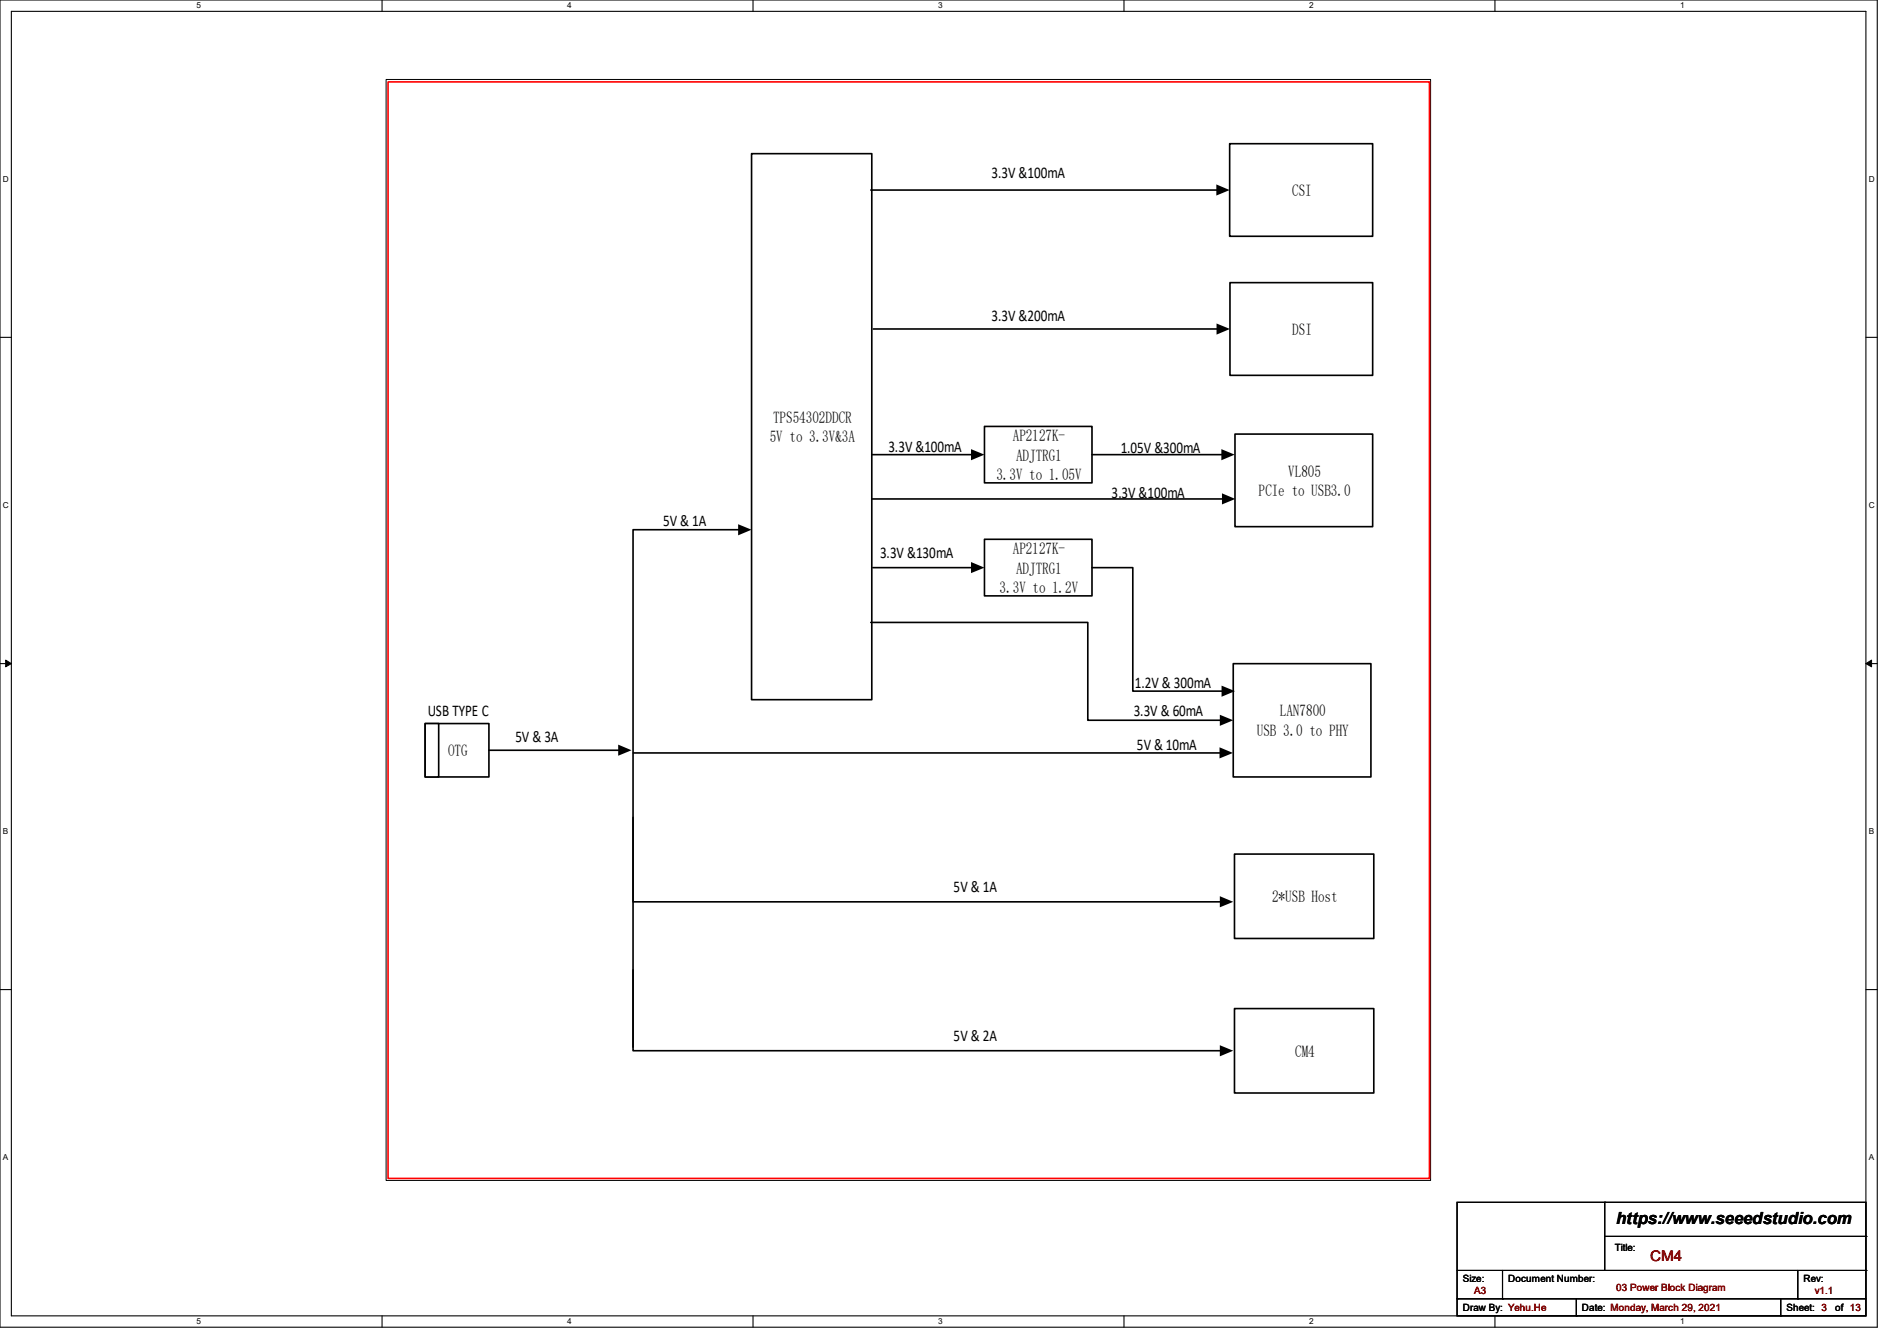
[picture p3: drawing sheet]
<svg xmlns="http://www.w3.org/2000/svg" width="297mm" height="210mm" viewBox="0 0 297 210" stroke-linecap="round" stroke-linejoin="round" font-family="sans-serif">
<path d="M0 0h293.9v207.9h-293.9zM1.8 1.8h290.3v204.3h-290.3z" fill="none" stroke="#000" stroke-width=".17"/>
<g fill="#fff">
<path d="M30.8 .2h.7v1.4h-.7z"/>
<path d="M30.8 206.2h.7v1.4h-.7z"/>
</g>
<path d="M59.8 0v1.8M59.8 206.1v1.8" fill="none" stroke="#000" stroke-width=".17"/>
<g fill="#fff">
<path d="M88.8 .2h.7v1.4h-.7z"/>
<path d="M88.8 206.2h.7v1.4h-.7z"/>
</g>
<path d="M117.9 0v1.8M117.9 206.1v1.8" fill="none" stroke="#000" stroke-width=".17"/>
<g fill="#fff">
<path d="M146.9 .2h.7v1.4h-.7z"/>
<path d="M146.9 206.2h.7v1.4h-.7z"/>
</g>
<path d="M176 0v1.8M176 206.1v1.8" fill="none" stroke="#000" stroke-width=".17"/>
<g fill="#fff">
<path d="M205 .2h.7v1.4h-.7z"/>
<path d="M205 206.2h.7v1.4h-.7z"/>
</g>
<path d="M234.1 0v1.8M234.1 206.1v1.8" fill="none" stroke="#000" stroke-width=".17"/>
<g fill="#fff">
<path d="M263.1 .2h.6v1.4h-.6z"/>
<path d="M263.1 206.2h.6v1.4h-.6z"/>
<path d="M.5 27.3h.9v1.4h-.9z"/>
<path d="M292.6 27.3h.9v1.4h-.9z"/>
<path d="M.5 78.4h.9v1.4h-.9z"/>
<path d="M292.6 78.4h.9v1.4h-.9z"/>
</g>
<path d="M0 52.8h1.8M292.1 52.8h1.8" fill="none" stroke="#000" stroke-width=".17"/>
<g fill="#fff">
<path d="M.5 129.5h.8v1.4h-.8z"/>
<path d="M292.6 129.5h.8v1.4h-.8z"/>
</g>
<path d="M0 103.9h1.8M292.1 103.9h1.8" fill="none" stroke="#000" stroke-width=".17"/>
<path d="M.9 103.4l.9 .5-.9 .5zM292.1 103.9l.9-.5v1z" fill="#000" stroke="#000" stroke-width=".16"/>
<g fill="#fff">
<path d="M.5 180.5h.8v1.4h-.8z"/>
<path d="M292.6 180.5h.8v1.4h-.8z"/>
</g>
<path d="M0 155h1.8M292.1 155h1.8" fill="none" stroke="#000" stroke-width=".17"/>
<path d="M60.5 12.5h163.5v172.4h-163.5z" fill="#fff"/>
<path d="M60.5 12.4h163.5v172.5h-163.5z" fill="none" stroke="#000" stroke-width=".16"/>
<path d="M60.8 12.8h163v171.8h-163z" fill-rule="evenodd" fill="#fff"/>
<path d="M60.8 12.8h163v171.8h-163z" fill="none" stroke="#f00" stroke-width=".26"/>
<path d="M66.6 113.3h9.9v8.4h-9.9z" fill-rule="evenodd" fill="#fff"/>
<path d="M66.6 113.3h9.9v8.4h-9.9z" fill="none" stroke="#000" stroke-width=".26"/>
<path d="M66.6 113.3h2.1v8.4h-2.1z" fill-rule="evenodd" fill="#fff"/>
<path d="M66.6 113.3h2.1v8.4h-2.1z" fill="none" stroke="#000" stroke-width=".26"/>
<path d="M193.3 133.8h21.8v13.2h-21.8z" fill-rule="evenodd" fill="#fff"/>
<path d="M99.1 128v13.2h92.1M193.3 133.8h21.8v13.2h-21.8z" fill="none" stroke="#000" stroke-width=".26"/>
<path d="M191 140.4l2.1 .8-2.1 .9z" fill="#000"/>
<path d="M193.3 158h21.8v13.2h-21.8z" fill-rule="evenodd" fill="#fff"/>
<path d="M99.1 151.9v12.7h92.1M193.3 158h21.8v13.2h-21.8z" fill="none" stroke="#000" stroke-width=".26"/>
<path d="M191 163.7l2.1 .9-2.1 .8z" fill="#000"/>
<path d="M117.7 24.1h18.8v85.5h-18.8z" fill-rule="evenodd" fill="#fff"/>
<path d="M117.7 24.1h18.8v85.5h-18.8z" fill="none" stroke="#000" stroke-width=".26"/>
<path d="M193.1 103.9h21.5v17.8h-21.5z" fill-rule="evenodd" fill="#fff"/>
<path d="M193.1 103.9h21.5v17.8h-21.5z" fill="none" stroke="#000" stroke-width=".26"/>
<path d="M154.1 84.5h16.9v8.8h-16.9z" fill-rule="evenodd" fill="#fff"/>
<path d="M154.1 84.5h16.9v8.8h-16.9z" fill="none" stroke="#000" stroke-width=".26"/>
<path d="M154.1 66.8h16.9v8.8h-16.9z" fill-rule="evenodd" fill="#fff"/>
<path d="M154.1 66.8h16.9v8.8h-16.9z" fill="none" stroke="#000" stroke-width=".26"/>
<path d="M193.4 68h21.5v14.5h-21.5z" fill-rule="evenodd" fill="#fff"/>
<path d="M136.5 71.2h15.7M136.5 78.1h55M171 71.2h20.4M193.4 68h21.5v14.5h-21.5zM115.7 83h-16.6v81M136.7 88.9h15.5M171 88.9h6.4v19.3h14M99.2 117.9h91.9" fill="none" stroke="#000" stroke-width=".26"/>
<path d="M152 70.3l2.1 .9-2.1 .9zM191.2 70.3l2.1 .9-2.1 .9zM191.3 77.3l2.1 .8-2.1 .9zM115.6 82.1l2.1 .9-2.1 .8zM152 88l2.1 .9-2.1 .9zM190.9 117l2.1 .9-2.1 .9zM191.3 107.4l2.1 .8-2.1 .9z" fill="#000"/>
<path d="M192.6 44.3h22.3v14.5h-22.3z" fill-rule="evenodd" fill="#fff"/>
<path d="M192.6 44.3h22.3v14.5h-22.3z" fill="none" stroke="#000" stroke-width=".26"/>
<path d="M192.5 22.5h22.4v14.5h-22.4z" fill-rule="evenodd" fill="#fff"/>
<path d="M136.3 29.8h54.3M192.5 22.5h22.4v14.5h-22.4zM136.7 51.5h53.9M136.3 97.5h34v15.3h20.9M76.5 117.5h20.4" fill="none" stroke="#000" stroke-width=".26"/>
<path d="M190.4 28.9l2.1 .9-2.1 .8zM190.5 50.7l2.1 .8-2.1 .9zM96.8 116.6l2.1 .9-2.1 .9zM191 111.9l2.1 .9-2.1 .9z" fill="#000"/>
<g fill="none" stroke="#000" stroke-width=".17">
<path d="M228.1 188.3h64v17.8h-64zM228.1 199h64M235.2 199v4.4M251.2 188.3h.1M251.2 188.3v10.7M251.2 193.6h40.9M281.5 199v4.4M292.1 199h.1M292.1 193.6h.1M228.1 203.4h.1M228.1 203.4h64M235.2 203.4h.1"/>
<path d="M246.8 206.1h.1M246.8 203.4v2.7M278.8 206.1h.1M278.8 203.4v2.7M281.5 203.4h.1"/>
</g>
<g font-size="2.6">
<text x="155.2" y="27.8">3.3V &amp;100mA</text>
<text x="202.3" y="30.7">CSI</text>
<text x="155.2" y="50.3">3.3V &amp;200mA</text>
<text x="202.3" y="52.4">DSI</text>
<text x="120.5" y="69.3">5V to 3.3V&amp;3A</text>
<text x="121" y="66.2">TPS54302DDCR</text>
<text x="139.1" y="70.8">3.3V &amp;100mA</text>
<text x="158.6" y="69">AP2127K-</text>
<text x="175.5" y="70.9">1.05V &amp;300mA</text>
<text x="156" y="75.2">3.3V to 1.05V</text>
<text x="159.1" y="72.1">ADJTRG1</text>
<text x="174" y="78">3.3V &amp;100mA</text>
<text x="197.1" y="77.7">PCIe to USB3.0</text>
<text x="201.7" y="74.6">VL805</text>
<text x="103.8" y="82.4">5V &amp; 1A</text>
<text x="137.8" y="87.3">3.3V &amp;130mA</text>
<text x="158.6" y="86.7">AP2127K-</text>
<text x="159.1" y="89.8">ADJTRG1</text>
<text x="156.5" y="92.9">3.3V to 1.2V</text>
<text x="177.7" y="107.8">1.2V &amp; 300mA</text>
<text x="67" y="112.1">USB TYPE C</text>
<text x="177.5" y="112.1">3.3V &amp; 60mA</text>
<text x="200.4" y="112.2">LAN7800</text>
<text x="70.1" y="118.4">OTG</text>
<text x="80.7" y="116.2">5V &amp; 3A</text>
<text x="178" y="117.4">5V &amp; 10mA</text>
<text x="196.8" y="115.3">USB 3.0 to PHY</text>
<text x="149.3" y="139.7">5V &amp; 1A</text>
<text x="199.2" y="141.3">2*USB Host</text>
<text x="149.3" y="163.1">5V &amp; 2A</text>
<text x="202.8" y="165.5">CM4</text>
<text x="253" y="191.8">https://www.seeedstudio.com</text>
</g>
<text font-size="2.3" fill="#800000" x="258.4" y="197.5">CM4</text>
<g font-size="1.6">
<text x="252.8" y="196">Title:</text>
<text x="229" y="200.7">Size:</text>
<text x="236.1" y="200.7">Document Number:</text>
<text x="282.4" y="200.7">Rev:</text>
<text x="229" y="205.4">Draw By: Yehu.He</text>
<text x="247.7" y="205.4">Date: Monday, March 29, 2021</text>
<text x="279.7" y="205.4">Sheet: 3</text>
<text x="287.3" y="205.4">of 13</text>
</g>
<g font-size="1.6" fill="#800000">
<text x="230.8" y="202.7">A3</text>
<text x="253" y="202.2">03 Power Block Diagram</text>
<text x="284.1" y="202.7">v1.1</text>
</g>
<g font-size="1.3">
<text x="30.8" y="1.3">5</text>
<text x="88.8" y="1.3">4</text>
<text x="146.9" y="1.3">3</text>
<text x="205" y="1.3">2</text>
<text x="263.1" y="1.3">1</text>
<text x=".5" y="28.4">D</text>
<text x="292.6" y="28.4">D</text>
<text x=".5" y="79.5">C</text>
<text x="292.6" y="79.5">C</text>
<text x=".5" y="130.6">B</text>
<text x="292.6" y="130.6">B</text>
<text x=".5" y="181.7">A</text>
<text x="292.6" y="181.7">A</text>
<text x="30.8" y="207.4">5</text>
<text x="88.8" y="207.4">4</text>
<text x="146.9" y="207.4">3</text>
<text x="205" y="207.4">2</text>
<text x="263.1" y="207.4">1</text>
</g>
</svg>
